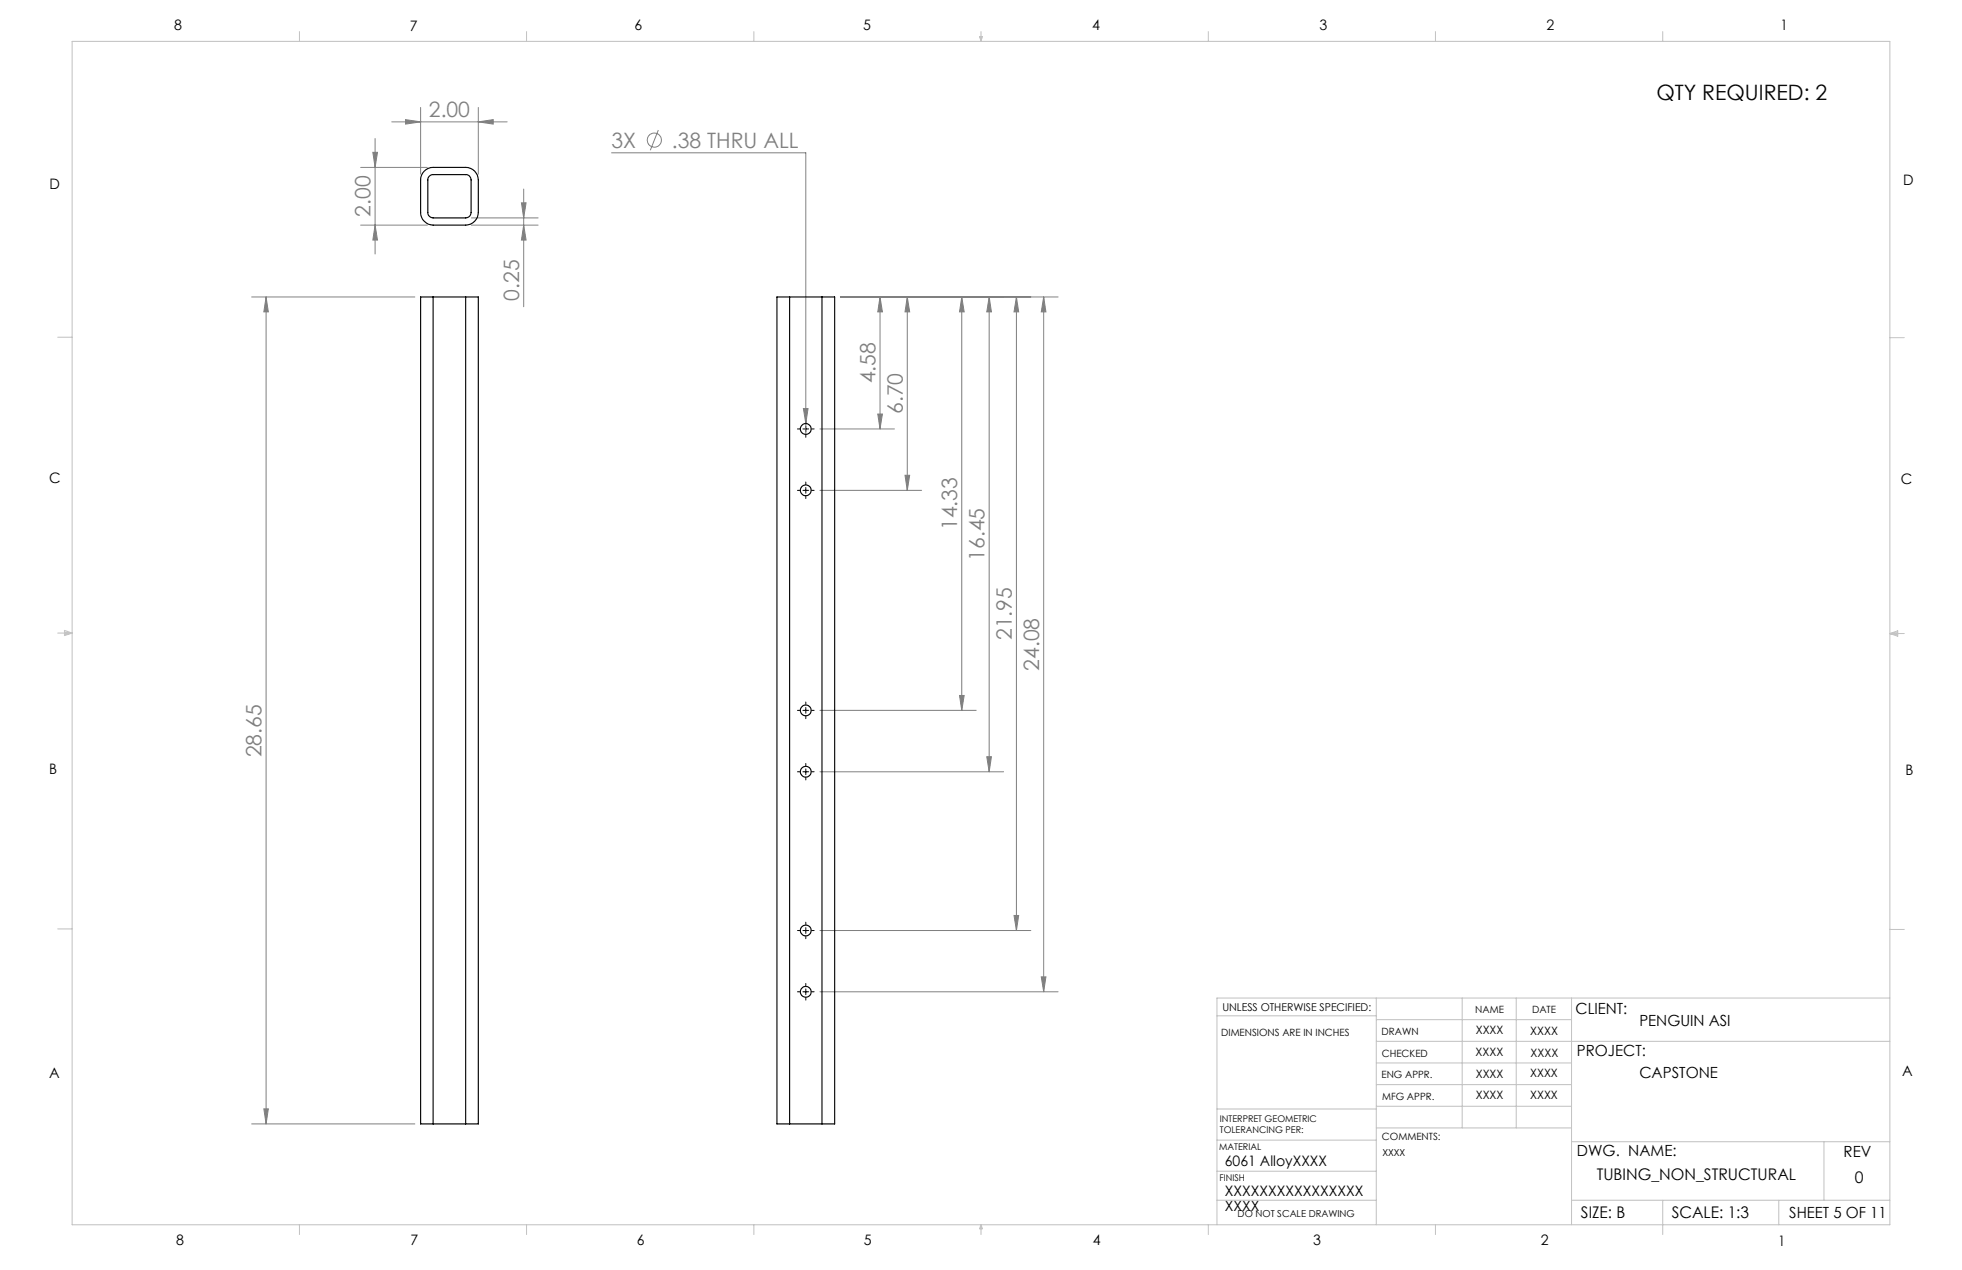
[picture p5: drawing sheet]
<svg xmlns="http://www.w3.org/2000/svg" width="432mm" height="279mm" viewBox="0 0 432 279" stroke-linecap="round" stroke-linejoin="round" font-family="sans-serif">
<g fill="none" stroke="#808080" stroke-width=".22">
<path d="M79.4 36.8h14.7M82.1 33.5h1l-.6 3.3zM82.5 30.5v25.4M86.2 26.8h25.4M89.3 26.3l3.3 .5-3.3 .5zM92.6 23.6v14.7M105.3 26.8l3.2-.5v1zM105.3 23.6v14.7M134.6 33.6h42.7v62M144.9 28.6l-1.8 4.5M79.4 49.5h14.7M82.5 49.5l.6 3.3h-1z"/>
<path d="M103.8 49.5h14.6M103.8 47.9h14.6M114.8 44.6h1l-.5 3.3zM115.3 41.6v25.9M115.3 49.5l.5 3.3h-1zM55.4 65.3h35.9M58.6 65.3v182M58.6 65.3l.5 3.3h-1zM185 65.3h47.9M193.7 65.3l.5 3.3h-1zM193.7 65.3v29.1M199.7 65.3l.5 3.3h-1z"/>
<path d="M199.7 65.3v42.6M211.7 65.3v91M211.7 65.3l.5 3.3h-1zM217.7 65.3v104.5M217.7 65.3l.5 3.3h-1zM223.7 65.3v139.4M223.7 65.3l.5 3.3h-1zM229.7 65.3v152.9M229.7 65.3l.5 3.3h-1zM176.8 89.9h1l-.5 3.3zM180.4 94.4h16.4M193.2 91.1h1l-.5 3.3z"/>
<path d="M180.4 107.9h22.4M199.2 104.6h1l-.5 3.3zM180.4 156.3h34.4M211.2 153h1l-.5 3.3zM180.4 169.8h40.5M217.2 166.5h1l-.5 3.3zM180.4 204.7h46.5M180.4 218.2h52.5M223.2 201.4h1l-.5 3.3zM229.2 214.9h1l-.5 3.3zM55.4 247.3h35.9M58.1 243.9h1l-.5 3.4z"/>
<circle cx="144" cy="30.8" r="1.55"/>
</g>
<g fill="none" stroke="#000" stroke-width=".22">
<path d="M175.5 94.4h.6M176.7 94.4h1.3M177.3 92.5v.6M177.3 93.7v1.3M177.3 95.6v.6M178.6 94.4h.6M175.5 107.9h.6M176.7 107.9h1.3M177.3 106v.6M177.3 107.2v1.3M177.3 109.1v.6M178.6 107.9h.6"/>
<path d="M175.5 156.3h.6M176.7 156.3h1.3M177.3 154.4v.6M177.3 155.6v1.3M177.3 157.6v.5M178.6 156.3h.6M175.5 169.8h.6M176.7 169.8h1.3M177.3 168v.5M177.3 169.2v1.2M177.3 171.1v.5M178.6 169.8h.6"/>
<path d="M175.5 218.2h.6M175.5 204.7h.6M176.7 218.2h1.3M176.7 204.7h1.3M177.3 202.9v.5M177.3 204.1v1.3M177.3 206v.5M177.3 216.4v.5M177.3 217.6v1.2M177.3 219.5v.5M178.6 218.2h.6M178.6 204.7h.6"/>
</g>
<g fill="none" stroke="#c0c0c0" stroke-width=".22">
<path d="M15.9 9.1h400v260.4h-400zM65.9 6.9v2.2M115.9 6.9v2.2M165.9 6.9v2.2M215.6 8h.6l-.3 1.1zM215.7 8l.2 1.1M215.9 6.9v2.2M216 8l-.1 1.1M265.9 6.9v2.2M315.9 6.9v2.2M365.9 6.9v2.2M12.7 74.2h3.2"/>
<path d="M415.9 74.3h3.2M12.7 139.3h3.2M14.2 139.1l1.7 .2M14.2 138.7l1.7 .6-1.7 .5zM15.9 139.3l-1.7 .3M415.9 139.4h3.2M415.9 139.4l1.8-.6v1.2zM415.9 139.4l1.8 .3M417.7 139.2l-1.8 .2M12.7 204.4h3.2M302.9 219.6v49.9M321.8 219.6v28.5"/>
<path d="M333.7 219.6v28.5M345.9 219.6v49.9M415.9 204.5h3.2M415.9 219.6h-148.1v49.9M267.8 223.5h35.1M302.9 229.1h113M302.9 233.9h43M302.9 224.3h43M302.9 238.6h43M267.8 257.7h35.1M267.8 250.8h35.1M267.8 244h35.1"/>
<path d="M302.9 248.1h43M302.9 243.4h43M345.9 251.2h70M401.4 251.2v12.9M65.9 269.5v2.1M115.9 269.5v2.1M165.9 269.5v2.1M215.9 269.5v2.1M215.9 269.5l.3 .8h-.6zM265.9 269.5v2.1M267.8 264.1h35.1M315.9 269.5v2.1"/>
<path d="M345.9 264.1h70M365.9 264.1v7.5M391.5 264.1v5.4"/>
</g>
<g fill="#808080">
<path d="M176.8 89.9l.5 3.3 .5-3.3zM89.3 26.3l3.3 .5-3.3 .5zM105.3 26.8l3.2-.5v1z"/>
<path d="M115.3 49.5l.5 3.3h-1zM114.8 44.6h1l-.5 3.3z"/>
<path d="M58.6 65.3l.5 3.3h-1zM58.1 243.9h1l-.5 3.4zM193.7 65.3l.5 3.3h-1zM193.2 91.1h1l-.5 3.3zM199.7 65.3l.5 3.3h-1zM199.2 104.6h1l-.5 3.3zM211.7 65.3l.5 3.3h-1zM211.2 153h1l-.5 3.3zM217.7 65.3l.5 3.3h-1zM217.2 166.5h1l-.5 3.3zM223.7 65.3l.5 3.3h-1zM223.2 201.4h1l-.5 3.3zM229.7 65.3l.5 3.3h-1zM229.2 214.9h1l-.5 3.3zM82.1 33.5h1l-.6 3.3zM82.5 49.5l.6 3.3h-1z"/>
</g>
<g fill="none" stroke="#000" stroke-width=".25">
<path d="M93.4 37.6a2.7 2.7 0 0 1 1.9-.8h7.2a2.77 2.77 0 0 1 2.8 2.8v7.1a2.83 2.83 0 0 1-2.8 2.8h-7.2a2.83 2.83 0 0 1-2.7-2.8v-7.1a2.7 2.7 0 0 1 .8-2zM94.5 38.7l.6-.3h7.4a1.15 1.15 0 0 1 1.2 1.2v7.1a1.2 1.2 0 0 1-1.2 1.2h-7.2a1.21 1.21 0 0 1-1.1-1.2v-7.3zM95.3 65.3h-2.7v182h2.7M95.3 65.3v182M95.3 65.3h7.2M102.5 65.3h2.8v182h-2.8M102.5 65.3v182M173.8 65.3h-2.8v182h2.8M173.8 65.3h7.1M173.8 65.3v182M180.9 65.3h2.8v182h-2.8M180.9 65.3v182"/>
<path d="M95.3 247.3h7.2M173.8 247.3h7.1"/>
<circle cx="177.3" cy="94.4" r="1.2"/>
<circle cx="177.3" cy="107.9" r="1.18"/>
<circle cx="177.3" cy="156.3" r="1.2"/>
<circle cx="177.3" cy="169.8" r="1.18"/>
<circle cx="177.3" cy="204.7" r="1.18"/>
<circle cx="177.3" cy="218.2" r="1.2"/>
</g>
<text font-size="4.7" x="364.5" y="21.9">QTY REQUIRED: 2</text>
<g font-size="4.7" fill="#808080">
<text x="94.4" y="25.8">2.00</text>
<text x="134.6" y="32.5">3X</text>
<text x="147.9" y="32.5">.38 THRU ALL</text>
<text x="81.6" y="47.7" transform="rotate(-90 81.6 47.7)">2.00</text>
<text x="114.3" y="66.2" transform="rotate(-90 114.3 66.2)">0.25</text>
<text x="192.7" y="84.4" transform="rotate(-90 192.7 84.4)">4.58</text>
<text x="198.7" y="91.1" transform="rotate(-90 198.7 91.1)">6.70</text>
<text x="210.7" y="116.6" transform="rotate(-90 210.7 116.6)">14.33</text>
<text x="216.7" y="123.4" transform="rotate(-90 216.7 123.4)">16.45</text>
<text x="222.7" y="140.8" transform="rotate(-90 222.7 140.8)">21.95</text>
<text x="228.7" y="147.6" transform="rotate(-90 228.7 147.6)">24.08</text>
<text x="57.6" y="166.6" transform="rotate(-90 57.6 166.6)">28.65</text>
</g>
<g font-size="3.5">
<text x="351.4" y="259.6">TUBING_NON_STRUCTURAL</text>
<text x="408.2" y="260.2">0</text>
<text x="347.9" y="268">SIZE: B</text>
<text x="367.9" y="268">SCALE: 1:3</text>
</g>
<g font-size="3.4">
<text x="346.8" y="223.1">CLIENT:</text>
<text x="360.8" y="225.8">PENGUIN ASI</text>
<text x="347.1" y="232.3">PROJECT:</text>
<text x="360.8" y="237.1">CAPSTONE</text>
<text x="347.1" y="254.2">DWG. NAME:</text>
<text x="405.7" y="254.5">REV</text>
<text x="393.8" y="267.9">SHEET 5 OF 11</text>
</g>
<g font-size="3.2">
<text x="38.3" y="6.7">8</text>
<text x="90.2" y="6.7">7</text>
<text x="139.7" y="6.5">6</text>
<text x="190" y="6.5">5</text>
<text x="240.4" y="6.5">4</text>
<text x="290.4" y="6.7">3</text>
<text x="340.4" y="6.5">2</text>
<text x="391.9" y="6.7">1</text>
<text x="10.9" y="41.6">D</text>
<text x="418.9" y="40.7">D</text>
<text x="10.9" y="106.3">C</text>
<text x="418.4" y="106.4">C</text>
<text x="10.8" y="170.2">B</text>
<text x="419.4" y="170.6">B</text>
<text x="10.8" y="237.2">A</text>
<text x="418.6" y="236.8">A</text>
<text x="269.6" y="256.5">6061 AlloyXXXX</text>
<text x="269.6" y="263.2">XXXXXXXXXXXXXXXX</text>
<text x="269.6" y="266.3">XXXX</text>
<text x="38.8" y="273.8">8</text>
<text x="90.4" y="273.8">7</text>
<text x="140.2" y="273.8">6</text>
<text x="190.1" y="273.9">5</text>
<text x="240.5" y="273.8">4</text>
<text x="289" y="273.9">3</text>
<text x="339.1" y="273.8">2</text>
<text x="391.4" y="274.1">1</text>
</g>
<g font-size="2.5">
<text x="324.8" y="227.6">XXXX</text>
<text x="336.8" y="227.7">XXXX</text>
<text x="324.8" y="232.3">XXXX</text>
<text x="336.8" y="232.5">XXXX</text>
<text x="324.8" y="237.1">XXXX</text>
<text x="336.8" y="237">XXXX</text>
<text x="324.8" y="241.9">XXXX</text>
<text x="336.8" y="241.8">XXXX</text>
</g>
<text font-size="2.4" x="269" y="222.4">UNLESS OTHERWISE SPECIFIED:</text>
<g font-size="2.2">
<text x="268.8" y="228">DIMENSIONS ARE IN INCHES</text>
<text x="304.1" y="227.7">DRAWN</text>
<text x="324.7" y="222.9">NAME</text>
<text x="337.2" y="222.9">DATE</text>
<text x="304.1" y="232.6">CHECKED</text>
<text x="304" y="237.2">ENG APPR.</text>
<text x="304.2" y="241.9">MFG APPR.</text>
<text x="304.1" y="250.9">COMMENTS:</text>
</g>
<g font-size="2.1">
<text x="304.2" y="254.3">XXXX</text>
<text x="272.4" y="267.8">DO NOT SCALE DRAWING</text>
</g>
<g font-size="2">
<text x="268.5" y="246.8">INTERPRET GEOMETRIC</text>
<text x="268.5" y="249.4">TOLERANCING PER:</text>
<text x="268.3" y="252.9">MATERIAL</text>
<text x="268.4" y="259.7">FINISH</text>
</g>
</svg>
